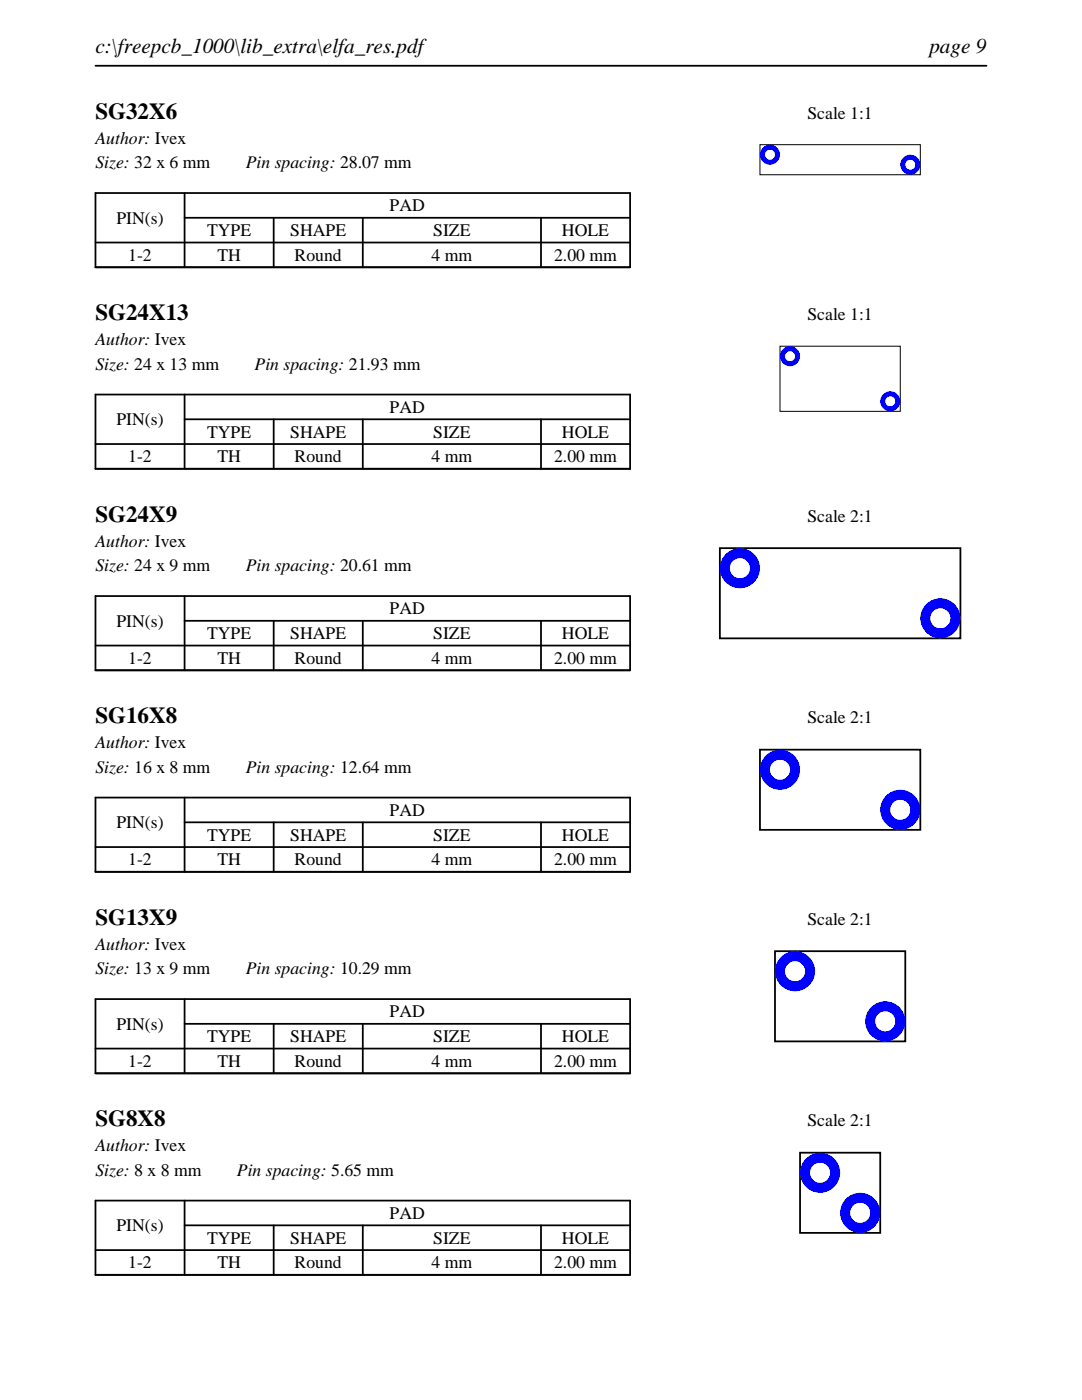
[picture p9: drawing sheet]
<svg xmlns="http://www.w3.org/2000/svg" width="216mm" height="279mm" viewBox="0 0 216 279" stroke-linecap="round" stroke-linejoin="round" font-family="sans-serif">
<path d="M19 13.1h177.8M19 38.5h106.7v14.8h-106.7zM36.8 38.5v14.8M19 48.4h106.7M36.8 43.5h88.9M54.6 43.5v9.8M72.4 43.5v9.8M107.9 43.5v9.8" fill="none" stroke="#000" stroke-width=".35"/>
<path d="M151.6 28.9h32v6h-32z" fill="none" stroke="#000" stroke-width=".2"/>
<g fill="#00f">
<path d="M151.6 30.9a2 2 0 0 0 4 0 2 2 0 0 0-4 0zM152.6 30.9a1 1 0 0 1 2 0 1 1 0 0 1-2 0z"/>
<path d="M179.6 32.9a2 2 0 0 0 4 0 2 2 0 0 0-4 0zM180.6 32.9a1 1 0 0 1 2 0 1 1 0 0 1-2 0z"/>
</g>
<path d="M19 78.7h106.7v14.9h-106.7zM36.8 78.7v14.9M19 88.6h106.7M36.8 83.7h88.9M54.6 83.7v9.9M72.4 83.7v9.9M107.9 83.7v9.9" fill="none" stroke="#000" stroke-width=".35"/>
<path d="M155.6 69.1h24v13h-24z" fill="none" stroke="#000" stroke-width=".2"/>
<g fill="#00f">
<path d="M155.6 71.1a2 2 0 0 0 4 0 2 2 0 0 0-4 0zM156.6 71.1a1 1 0 0 1 2 0 1 1 0 0 1-2 0z"/>
<path d="M175.6 80.1a2 2 0 0 0 4 0 2 2 0 0 0-4 0zM176.6 80.1a1 1 0 0 1 2 0 1 1 0 0 1-2 0z"/>
</g>
<path d="M19 119h106.7v14.8h-106.7zM36.8 119v14.8M19 128.8h106.7M36.8 123.9h88.9M54.6 123.9v9.9M72.4 123.9v9.9M107.9 123.9v9.9" fill="none" stroke="#000" stroke-width=".35"/>
<path d="M143.6 109.4h48v18h-48z" fill="none" stroke="#000" stroke-width=".36"/>
<g fill="#00f">
<path d="M143.6 113.4a4 4 0 0 0 8 0 4 4 0 0 0-8 0zM145.6 113.4a2.01 2.01 0 0 1 4 0 2.01 2.01 0 0 1-4 0z"/>
<path d="M183.6 123.4a4 4 0 0 0 8 0 4 4 0 0 0-8 0zM185.6 123.4a2.01 2.01 0 0 1 4 0 2.01 2.01 0 0 1-4 0z"/>
</g>
<path d="M19 159.2h106.7v14.8h-106.7zM36.8 159.2v14.8M19 169.1h106.7M36.8 164.1h88.9M54.6 164.1v9.9M72.4 164.1v9.9M107.9 164.1v9.9" fill="none" stroke="#000" stroke-width=".35"/>
<path d="M151.6 149.6h32v16h-32z" fill="none" stroke="#000" stroke-width=".36"/>
<g fill="#00f">
<path d="M151.6 153.6a4 4 0 0 0 8 0 4 4 0 0 0-8 0zM153.6 153.6a2.01 2.01 0 0 1 4 0 2.01 2.01 0 0 1-4 0z"/>
<path d="M175.6 161.6a4 4 0 0 0 8 0 4 4 0 0 0-8 0zM177.6 161.6a2.01 2.01 0 0 1 4 0 2.01 2.01 0 0 1-4 0z"/>
</g>
<path d="M19 199.4h106.7v14.8h-106.7zM36.8 199.4v14.8M19 209.3h106.7M36.8 204.3h88.9M54.6 204.3v9.9M72.4 204.3v9.9M107.9 204.3v9.9" fill="none" stroke="#000" stroke-width=".35"/>
<path d="M154.6 189.8h26v18h-26z" fill="none" stroke="#000" stroke-width=".36"/>
<g fill="#00f">
<path d="M154.6 193.8a4 4 0 0 0 8 0 4 4 0 0 0-8 0zM156.6 193.8a2.01 2.01 0 0 1 4 0 2.01 2.01 0 0 1-4 0z"/>
<path d="M172.6 203.8a4 4 0 0 0 8 0 4 4 0 0 0-8 0zM174.6 203.8a2.01 2.01 0 0 1 4 0 2.01 2.01 0 0 1-4 0z"/>
</g>
<path d="M19 239.6h106.7v14.8h-106.7zM36.8 239.6v14.8M19 249.5h106.7M36.8 244.5h88.9M54.6 244.5v9.9M72.4 244.5v9.9M107.9 244.5v9.9" fill="none" stroke="#000" stroke-width=".35"/>
<path d="M159.6 230h16v16h-16z" fill="none" stroke="#000" stroke-width=".36"/>
<g fill="#00f">
<path d="M159.6 234a4 4 0 0 0 8 0 4 4 0 0 0-8 0zM161.6 234a2.01 2.01 0 0 1 4 0 2.01 2.01 0 0 1-4 0z"/>
<path d="M167.6 242a4 4 0 0 0 8 0 4 4 0 0 0-8 0zM169.6 242a2.01 2.01 0 0 1 4 0 2.01 2.01 0 0 1-4 0z"/>
</g>
<g font-size="4.6">
<text x="19" y="23.7">SG32X6</text>
<text x="19" y="63.9">SG24X13</text>
<text x="19" y="104.1">SG24X9</text>
<text x="19" y="144.4">SG16X8</text>
<text x="19" y="184.6">SG13X9</text>
<text x="19" y="224.8">SG8X8</text>
</g>
<g font-size="4.2">
<text x="19" y="10.6">c:\freepcb_1000\lib_extra\elfa_res.pdf</text>
<text x="185.4" y="10.6">page 9</text>
</g>
<g font-size="3.5">
<text x="161.1" y="23.7">Scale 1:1</text>
<text x="19" y="28.6">Author: Ivex</text>
<text x="19" y="33.6">Size: 32 x 6 mm</text>
<text x="49" y="33.6">Pin spacing: 28.07 mm</text>
<text x="23.2" y="44.6">PIN(s)</text>
<text x="41.3" y="47.1">TYPE</text>
<text x="57.9" y="47.1">SHAPE</text>
<text x="77.8" y="42.2">PAD</text>
<text x="86.4" y="47.1">SIZE</text>
<text x="112.1" y="47.1">HOLE</text>
<text x="25.6" y="52.1">1-2</text>
<text x="43.4" y="52.1">TH</text>
<text x="58.8" y="52.1">Round</text>
<text x="86.1" y="52.1">4 mm</text>
<text x="110.6" y="52.1">2.00 mm</text>
<text x="161.1" y="63.9">Scale 1:1</text>
<text x="19" y="68.9">Author: Ivex</text>
<text x="19" y="73.8">Size: 24 x 13 mm</text>
<text x="50.8" y="73.8">Pin spacing: 21.93 mm</text>
<text x="77.8" y="82.4">PAD</text>
<text x="23.2" y="84.8">PIN(s)</text>
<text x="41.3" y="87.3">TYPE</text>
<text x="57.9" y="87.3">SHAPE</text>
<text x="86.4" y="87.3">SIZE</text>
<text x="112.1" y="87.3">HOLE</text>
<text x="25.6" y="92.3">1-2</text>
<text x="43.4" y="92.3">TH</text>
<text x="58.8" y="92.3">Round</text>
<text x="86.1" y="92.3">4 mm</text>
<text x="110.6" y="92.3">2.00 mm</text>
<text x="161.1" y="104.1">Scale 2:1</text>
<text x="19" y="109.1">Author: Ivex</text>
<text x="19" y="114">Size: 24 x 9 mm</text>
<text x="49" y="114">Pin spacing: 20.61 mm</text>
<text x="23.2" y="125.1">PIN(s)</text>
<text x="77.8" y="122.6">PAD</text>
<text x="41.3" y="127.6">TYPE</text>
<text x="57.9" y="127.6">SHAPE</text>
<text x="86.4" y="127.6">SIZE</text>
<text x="112.1" y="127.6">HOLE</text>
<text x="25.6" y="132.5">1-2</text>
<text x="43.4" y="132.5">TH</text>
<text x="58.8" y="132.5">Round</text>
<text x="86.1" y="132.5">4 mm</text>
<text x="110.6" y="132.5">2.00 mm</text>
<text x="19" y="149.3">Author: Ivex</text>
<text x="161.1" y="144.4">Scale 2:1</text>
<text x="19" y="154.2">Size: 16 x 8 mm</text>
<text x="49" y="154.2">Pin spacing: 12.64 mm</text>
<text x="23.2" y="165.3">PIN(s)</text>
<text x="41.3" y="167.8">TYPE</text>
<text x="57.9" y="167.8">SHAPE</text>
<text x="77.8" y="162.8">PAD</text>
<text x="86.4" y="167.8">SIZE</text>
<text x="112.1" y="167.8">HOLE</text>
<text x="25.6" y="172.7">1-2</text>
<text x="43.4" y="172.7">TH</text>
<text x="58.8" y="172.7">Round</text>
<text x="86.1" y="172.7">4 mm</text>
<text x="110.6" y="172.7">2.00 mm</text>
<text x="161.1" y="184.6">Scale 2:1</text>
<text x="19" y="189.5">Author: Ivex</text>
<text x="19" y="194.5">Size: 13 x 9 mm</text>
<text x="49" y="194.5">Pin spacing: 10.29 mm</text>
<text x="77.8" y="203.1">PAD</text>
<text x="23.2" y="205.5">PIN(s)</text>
<text x="41.3" y="208">TYPE</text>
<text x="57.9" y="208">SHAPE</text>
<text x="86.4" y="208">SIZE</text>
<text x="112.1" y="208">HOLE</text>
<text x="25.6" y="212.9">1-2</text>
<text x="43.4" y="212.9">TH</text>
<text x="58.8" y="212.9">Round</text>
<text x="86.1" y="212.9">4 mm</text>
<text x="110.6" y="212.9">2.00 mm</text>
<text x="161.1" y="224.8">Scale 2:1</text>
<text x="19" y="229.7">Author: Ivex</text>
<text x="19" y="234.7">Size: 8 x 8 mm</text>
<text x="47.3" y="234.7">Pin spacing: 5.65 mm</text>
<text x="23.2" y="245.7">PIN(s)</text>
<text x="77.8" y="243.3">PAD</text>
<text x="41.3" y="248.2">TYPE</text>
<text x="57.9" y="248.2">SHAPE</text>
<text x="86.4" y="248.2">SIZE</text>
<text x="112.1" y="248.2">HOLE</text>
<text x="25.6" y="253.2">1-2</text>
<text x="43.4" y="253.2">TH</text>
<text x="58.8" y="253.2">Round</text>
<text x="86.1" y="253.2">4 mm</text>
<text x="110.6" y="253.2">2.00 mm</text>
</g>
</svg>
